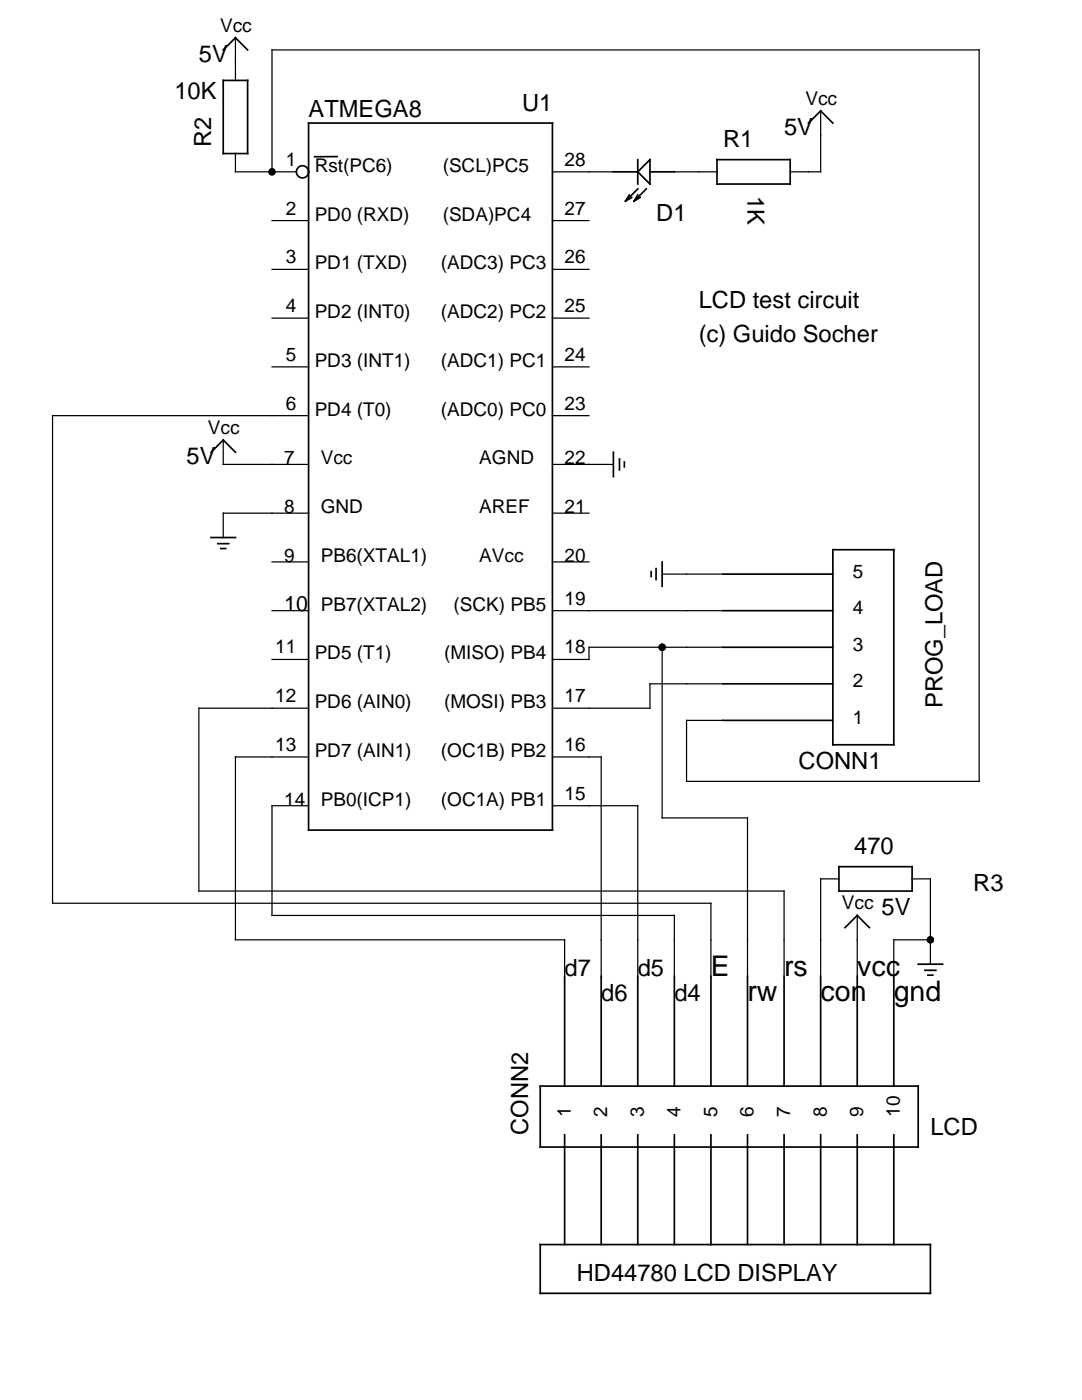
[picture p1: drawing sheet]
<svg xmlns="http://www.w3.org/2000/svg" width="216mm" height="279mm" viewBox="0 0 216 279" stroke-linecap="round" stroke-linejoin="round" font-family="sans-serif">
<g fill="none" stroke="#000" stroke-width=".24">
<path d="M47 7.5v8.5M47 30.6v3.7h12.1M54.3 34.3v-24.3h141.1v145.9h-58.4v-12.1h7.3M110.2 34.3h12.2M134.6 34.3h8.5M163.8 22.1v12.2h-6.1M54.3 53.8h7.3M54.3 44h7.3M110.2 53.8h7.3M110.2 44h7.3M54.3 73.2h7.3M54.3 63.5h7.3"/>
<path d="M110.2 73.2h7.3M110.2 63.5h7.3M44.5 87.8v4.9h17.1M61.6 83h-51.1v97.3h131.4v14.6M110.2 83h7.3M110.2 92.7h12.2M54.3 112.1h7.3M61.6 102.4h-17.1v4.9M110.2 102.4h7.3M110.2 112.1h7.3M132.1 114.6h12.2M54.3 121.9h7.3"/>
<path d="M54.3 131.6h7.3M110.2 121.9h34.1M132.1 129.2v34h17.1v31.7M144.3 136.5h-14.6v4.8h-19.5M144.3 129.2h-26.8v2.4h-7.3M61.6 151.1h-14.6v36.5h65.7v7.3M61.6 141.3h-21.9v36.5h116.8v17.1M110.2 151.1h9.8v43.8M61.6 160.8h-7.3v21.9h80.3v12.2M110.2 160.8h17.1v34.1M167.4 175.4h-3.6v19.5M181.9 175.4h3.7v17"/>
<path d="M171.1 182.7v12.2M185.6 187.6h-7.3v7.3"/>
</g>
<g fill="none" stroke="#000" stroke-width=".34">
<path d="M44.5 16h4.9v14.6h-4.9zM44.5 10l2.5-2.5 2.4 2.5M61.6 24.6h48.6v141.1h-48.6zM67.3 31.3h-4.5M122.4 34.3h4.9M125.6 38.9l-.8 1.2M126 39.4l-1.2 .7M127.3 31.9v4.8M127.3 38.9l-.8 1.2M127.3 37.7l-2.5 2.4M127.7 39.4l-1.2 .7M129 37.7l-2.5 2.4"/>
<path d="M129.7 31.9v4.8l-2.4-2.4zM129.7 34.3h4.9M143.1 31.9h14.6v4.8h-14.6zM161.3 24.6l2.5-2.5 2.4 2.5M42.1 90.2l2.4-2.4 2.5 2.4M122.4 90.2v4.9M123.6 91.6v2.2M124.6 92.2v1M42.1 107.3h4.9M43.4 108.5h2.2M44.1 109.5h.9M129.9 114.1v1"/>
<path d="M130.9 113.5v2.2M132.1 112.1v4.9M144.3 114.6h21.9M166.2 109.7h12.1v38.9h-12.1zM144.3 136.5h21.9M144.3 129.2h21.9M144.3 121.9h21.9M144.3 143.8h21.9M167.4 173h14.6v4.8h-14.6zM112.7 194.9v21.9M120 194.9v21.9M127.3 194.9v21.9"/>
<path d="M134.6 194.9v21.9M141.9 194.9v21.9M149.2 194.9v21.9M156.5 194.9v21.9M163.8 194.9v21.9M168.6 185.1l2.5-2.4 2.4 2.4M171.1 194.9v21.9M178.3 194.9v21.9M183.2 192.4h4.9M184.6 193.6h2.1M185.2 194.6h.9M107.8 216.8h75.4v12.1h-75.4z"/>
<path d="M112.7 226.5v21.9M120 226.5v21.9M127.3 226.5v21.9M134.6 226.5v21.9M141.9 226.5v21.9M149.2 226.5v21.9M156.5 226.5v21.9M163.8 226.5v21.9M171.1 226.5v21.9M178.3 226.5v21.9M107.8 248.4h77.8v9.7h-77.8z"/>
<circle cx="60.4" cy="34.3" r="1.22"/>
</g>
<g fill="#000">
<circle cx="54.3" cy="34.3" r=".73"/>
<circle cx="132.1" cy="129.2" r=".73"/>
<circle cx="185.6" cy="187.6" r=".73"/>
</g>
<g font-size="5.7">
<text x="141.9" y="194.9">E</text>
<text x="156.5" y="194.9">rs</text>
<text x="171.1" y="194.9">vcc</text>
<text x="149.2" y="199.7">rw</text>
<text x="163.8" y="199.7">con</text>
<text x="178.3" y="199.7">gnd</text>
</g>
<g font-size="4.7">
<text x="39.7" y="12.4">5V</text>
<text x="34.8" y="19.7">10K</text>
<text x="61.6" y="23.3">ATMEGA8</text>
<text x="104.2" y="22.1">U1</text>
<text x="42.1" y="29.4" transform="rotate(-90 42.1 29.4)">R2</text>
<text x="144.3" y="29.4">R1</text>
<text x="156.5" y="27">5V</text>
<text x="149.2" y="39.2" transform="rotate(90 149.2 39.2)">1K</text>
<text x="130.9" y="44">D1</text>
<text x="139.4" y="61.5">LCD test circuit</text>
<text x="139.4" y="68.3">(c) Guido Socher</text>
<text x="37.2" y="92.7">5V</text>
<text x="188.1" y="141.3" transform="rotate(-90 188.1 141.3)">PROG_LOAD</text>
<text x="159.4" y="153.5">CONN1</text>
<text x="170.5" y="170.5">470</text>
<text x="194.2" y="177.8">R3</text>
<text x="175.9" y="182.7">5V</text>
<text x="112.7" y="194.9">d7</text>
<text x="127.3" y="194.9">d5</text>
<text x="120" y="199.7">d6</text>
<text x="134.6" y="199.7">d4</text>
<text x="105.4" y="226.5" transform="rotate(-90 105.4 226.5)">CONN2</text>
<text x="185.6" y="226.5">LCD</text>
<text x="115.1" y="255.7">HD44780 LCD DISPLAY</text>
</g>
<text font-size="4.3" x="56.7" y="121.9">10</text>
<g font-size="3.8">
<text x="43.9" y="6.3">Vcc</text>
<text x="160.7" y="20.9">Vcc</text>
<text x="57" y="33.1">1</text>
<text x="62.8" y="34.3">Rst(PC6)</text>
<text x="88.3" y="34.3">(SCL)PC5</text>
<text x="112.7" y="33.1">28</text>
<text x="57" y="42.8">2</text>
<text x="62.8" y="44">PD0 (RXD)</text>
<text x="88.3" y="44">(SDA)PC4</text>
<text x="112.7" y="42.8">27</text>
<text x="57" y="52.5">3</text>
<text x="62.8" y="53.8">PD1 (TXD)</text>
<text x="88" y="53.8">(ADC3) PC3</text>
<text x="112.7" y="52.5">26</text>
<text x="57" y="62.3">4</text>
<text x="62.8" y="63.5">PD2 (INT0)</text>
<text x="88" y="63.5">(ADC2) PC2</text>
<text x="112.7" y="62.3">25</text>
<text x="57" y="72">5</text>
<text x="62.8" y="73.2">PD3 (INT1)</text>
<text x="88" y="73.2">(ADC1) PC1</text>
<text x="112.7" y="72">24</text>
<text x="57" y="81.7">6</text>
<text x="62.8" y="83">PD4 (T0)</text>
<text x="88" y="83">(ADC0) PC0</text>
<text x="112.7" y="81.7">23</text>
<text x="41.5" y="86.6">Vcc</text>
<text x="56.7" y="92.7">7</text>
<text x="64" y="92.7">Vcc</text>
<text x="95.6" y="92.7">AGND</text>
<text x="112.7" y="92.7">22</text>
<text x="56.7" y="102.4">8</text>
<text x="64" y="102.4">GND</text>
<text x="95.6" y="102.4">AREF</text>
<text x="112.7" y="102.4">21</text>
<text x="56.7" y="112.1">9</text>
<text x="64" y="112.1">PB6(XTAL1)</text>
<text x="95.6" y="112.1">AVcc</text>
<text x="112.7" y="112.1">20</text>
<text x="170.2" y="115.3">5</text>
<text x="64" y="121.9">PB7(XTAL2)</text>
<text x="90.5" y="121.9">(SCK) PB5</text>
<text x="112.7" y="120.7">19</text>
<text x="170.2" y="122.6">4</text>
<text x="54.9" y="130.4">11</text>
<text x="62.8" y="131.6">PD5 (T1)</text>
<text x="88.6" y="131.6">(MISO) PB4</text>
<text x="112.7" y="130.4">18</text>
<text x="170.2" y="129.9">3</text>
<text x="170.2" y="137.2">2</text>
<text x="54.9" y="140.1">12</text>
<text x="62.8" y="141.3">PD6 (AIN0)</text>
<text x="88.6" y="141.3">(MOSI) PB3</text>
<text x="112.7" y="140.1">17</text>
<text x="54.9" y="149.9">13</text>
<text x="112.7" y="149.9">16</text>
<text x="170.2" y="144.5">1</text>
<text x="62.8" y="151.1">PD7 (AIN1)</text>
<text x="88" y="151.1">(OC1B) PB2</text>
<text x="56.7" y="160.8">14</text>
<text x="64" y="160.8">PB0(ICP1)</text>
<text x="88" y="160.8">(OC1A) PB1</text>
<text x="112.7" y="159.6">15</text>
<text x="168" y="181.5">Vcc</text>
<text x="113.9" y="222.8" transform="rotate(-90 113.9 222.8)">1</text>
<text x="121.2" y="222.8" transform="rotate(-90 121.2 222.8)">2</text>
<text x="128.5" y="222.8" transform="rotate(-90 128.5 222.8)">3</text>
<text x="135.8" y="222.8" transform="rotate(-90 135.8 222.8)">4</text>
<text x="143.1" y="222.8" transform="rotate(-90 143.1 222.8)">5</text>
<text x="150.4" y="222.8" transform="rotate(-90 150.4 222.8)">6</text>
<text x="157.7" y="222.8" transform="rotate(-90 157.7 222.8)">7</text>
<text x="165" y="222.8" transform="rotate(-90 165 222.8)">8</text>
<text x="172.3" y="222.8" transform="rotate(-90 172.3 222.8)">9</text>
<text x="179.6" y="222.8" transform="rotate(-90 179.6 222.8)">10</text>
</g>
</svg>
